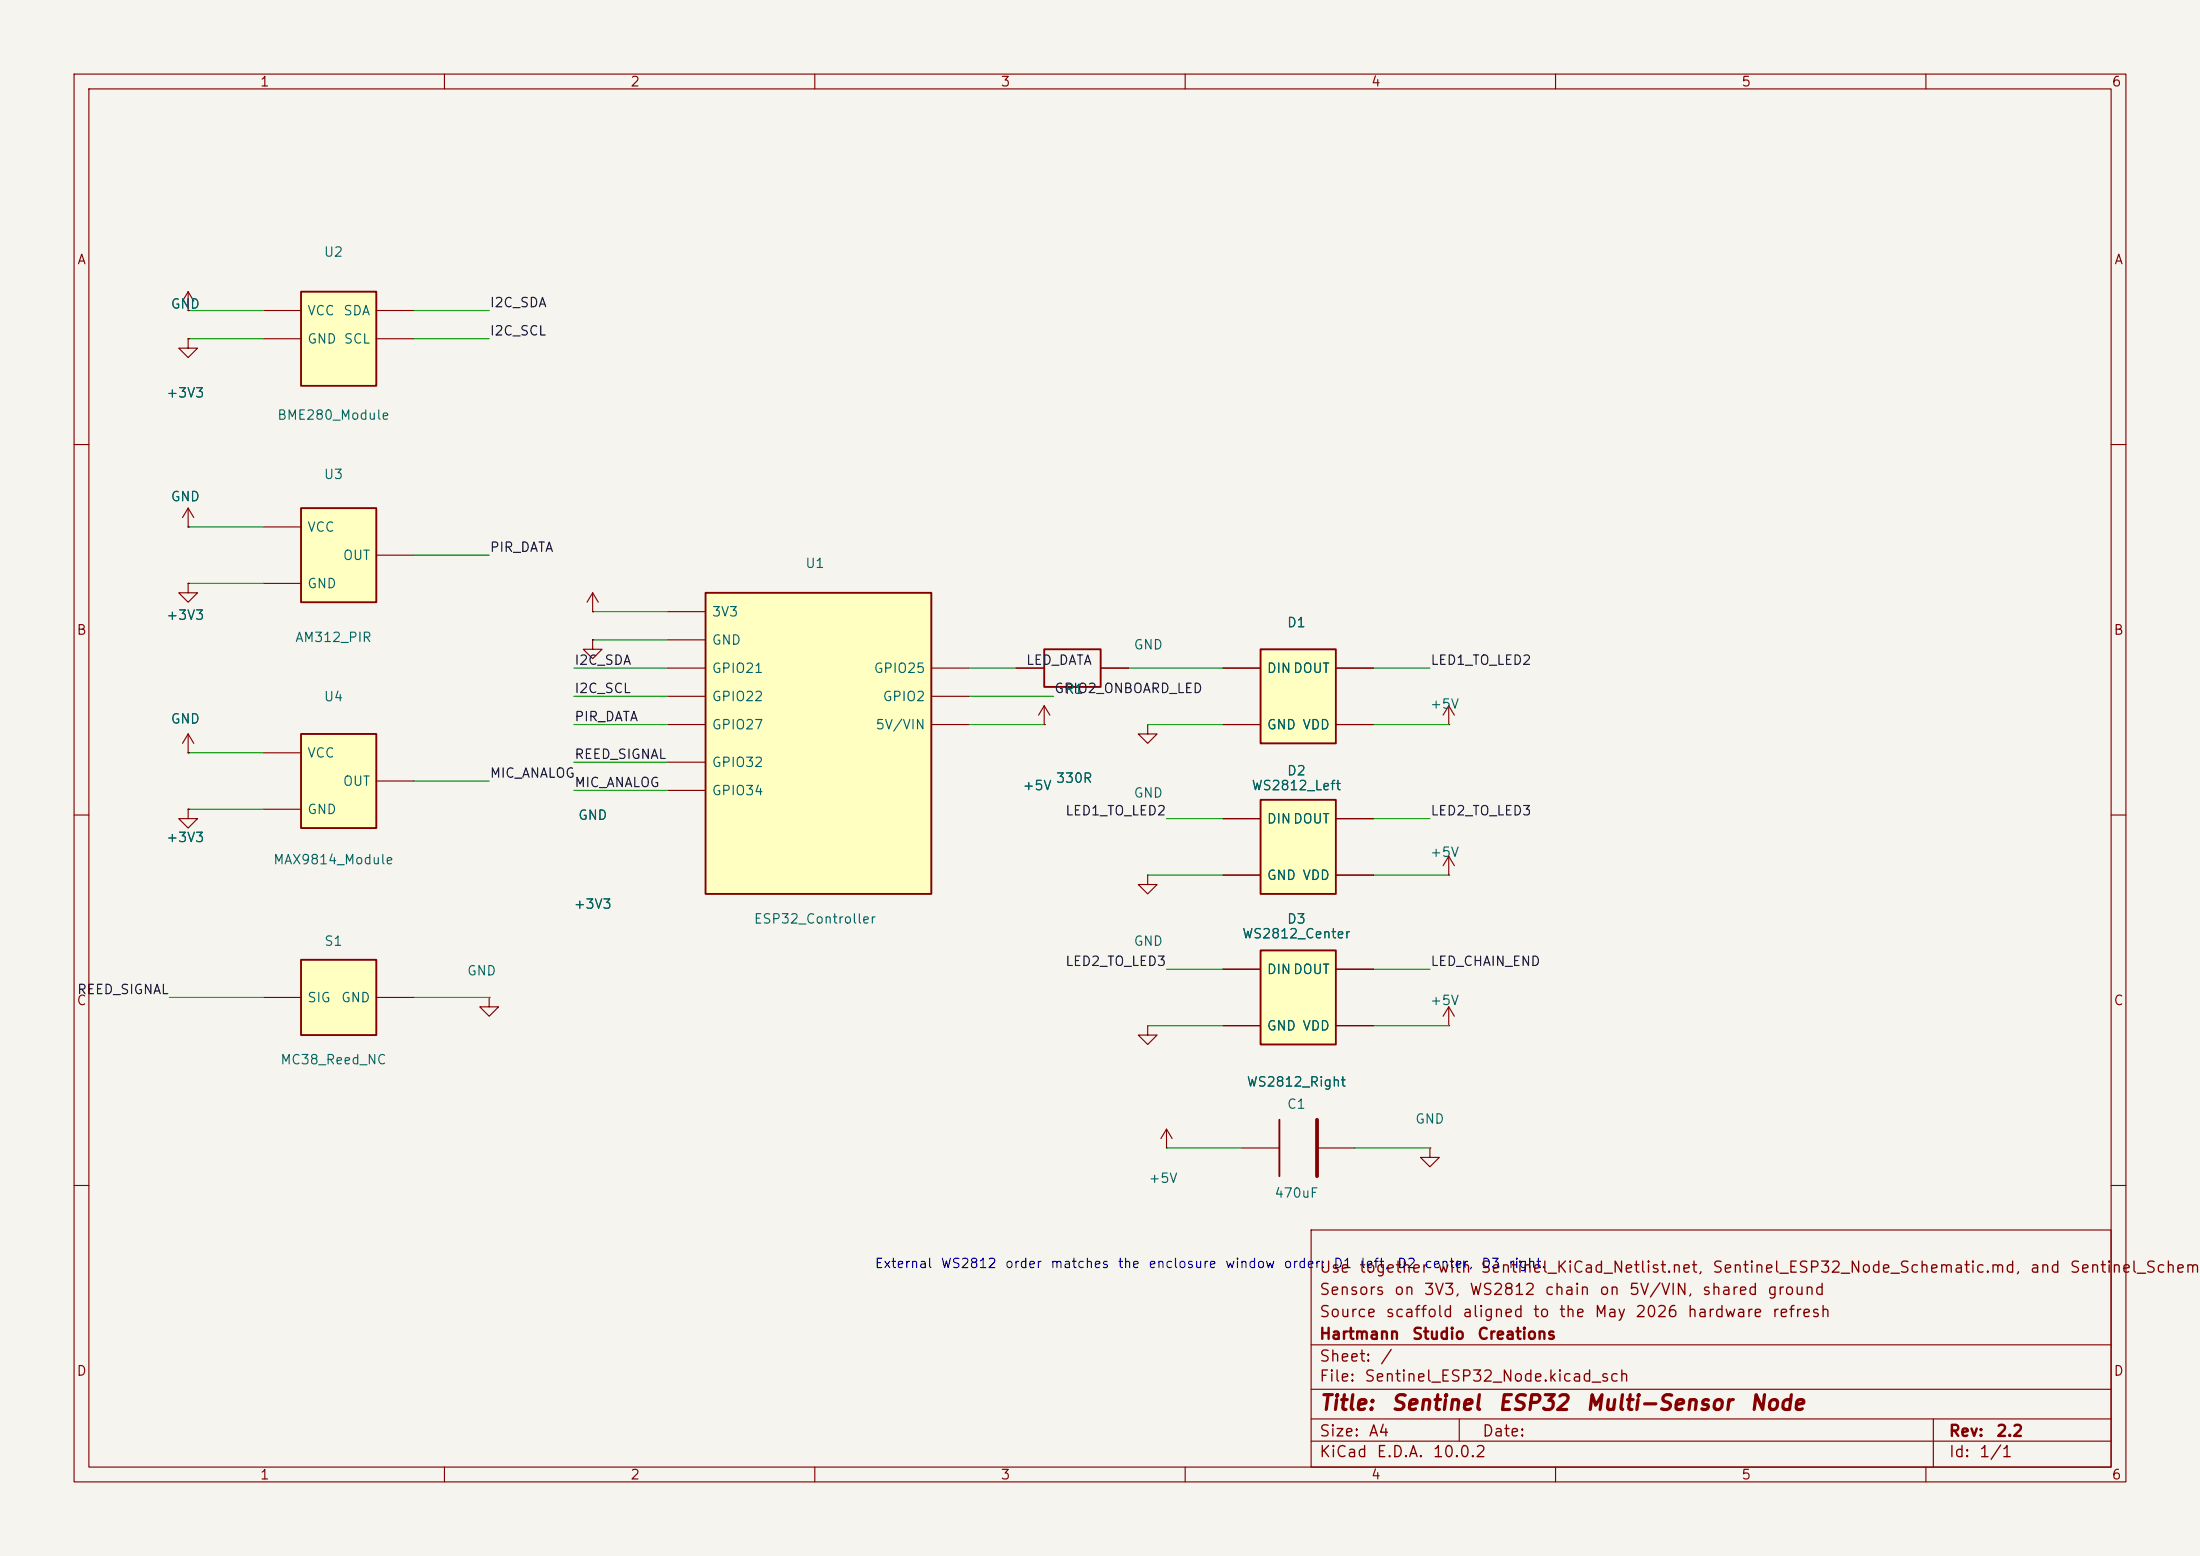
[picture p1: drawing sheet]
<svg xmlns="http://www.w3.org/2000/svg" width="297mm" height="210mm" viewBox="0 0 297 210" stroke-linecap="round" stroke-linejoin="round" font-family="sans-serif">
<path d="M0 0h297v210h-297z" fill="#f5f4ef" stroke="#f5f4ef" stroke-width=".14"/>
<g fill="none" stroke="#840000" stroke-width=".15">
<path d="M10 10h277v190h-277zM12 12h273v186h-273zM60 10v2M110 10v2M160 10v2M210 10v2M260 10v2M25.4 39.4v2.5M25.4 39.4l-.8 1.2M25.4 39.4l.8 1.2M25.4 45.7v1.3h1.3l-1.3 1.3-1.3-1.3h1.3M25.4 45.7h.1"/>
<path d="M25.4 41.9h.1M10 60h2M285 60h2M25.4 99.1l-.8 1.2M25.4 99.1l.8 1.2M25.4 99.1v2.5M80 86.4v1.2h1.3l-1.3 1.3-1.3-1.3h1.3M80 86.4h.1M141 97.8h.1M141 95.3l-.8 1.2M141 95.3l.7 1.2M141 95.3v2.5"/>
<path d="M10 110h2M25.4 101.6h.1M25.4 109.2v1.3h1.3l-1.3 1.3-1.3-1.3h1.3M25.4 109.2h.1M285 110h2M66 134.6v1.3h1.3l-1.3 1.3-1.2-1.3h1.2M66 134.6h.1M157.5 154.9h.1M157.5 152.4l-.8 1.3M157.5 152.4l.7 1.3M157.5 152.4v2.5M10 160h2"/>
<path d="M177 166h108v32h-108zM285 160h2M60 198v2M110 198v2M160 198v2M177 194.5h108M177 191.5h108M177 187.5h108M177 181.5h108M197 191.5v3M210 198v2M260 198v2"/>
<path d="M261 191.5v6.5"/>
</g>
<path d="M40.6 39.4h10.2v12.7h-10.2z" fill="#ffffc2"/>
<path d="M40.6 39.4h10.2v12.7h-10.2z" fill="none" stroke="#840000" stroke-width=".25"/>
<path d="M35.6 41.9h5M35.6 45.7h5M50.8 41.9h5.1M50.8 45.7h5.1" fill="none" stroke="#840000" stroke-width=".15"/>
<path d="M170.2 108h10.1v12.7h-10.1z" fill="#ffffc2"/>
<path d="M170.2 108h10.1v12.7h-10.1z" fill="none" stroke="#840000" stroke-width=".25"/>
<path d="M165.1 110.5h5.1M165.1 118.1h5.1M180.3 110.5h5.1M180.3 118.1h5.1" fill="none" stroke="#840000" stroke-width=".15"/>
<path d="M40.6 68.6h10.2v12.7h-10.2z" fill="#ffffc2"/>
<path d="M40.6 68.6h10.2v12.7h-10.2zM141 87.6h7.6v5.1h-7.6z" fill="none" stroke="#840000" stroke-width=".25"/>
<g fill="none" stroke="#840000" stroke-width=".15">
<path d="M35.6 71.1h5M35.6 78.7h5M50.8 74.9h5.1M80 82.6h.1M80 80l-.8 1.3M80 80l.8 1.3M80 80v2.6M137.2 90.2h3.8M148.6 90.2h3.8M154.9 97.8v1.3h1.3l-1.3 1.2-1.2-1.2h1.2M154.9 97.8h.1M154.9 118.1v1.3h1.3l-1.3 1.3-1.2-1.3h1.2"/>
<path d="M154.9 118.1h.1M154.9 138.4v1.3h1.3l-1.3 1.3-1.2-1.3h1.2M154.9 138.4h.1"/>
</g>
<path d="M95.2 80h30.5v40.7h-30.5z" fill="#ffffc2"/>
<path d="M95.2 80h30.5v40.7h-30.5z" fill="none" stroke="#840000" stroke-width=".25"/>
<path d="M90.2 82.6h5M90.2 86.4h5M90.2 90.2h5M90.2 94h5M90.2 97.8h5M125.7 90.2h5.1M125.7 94h5.1M125.7 97.8h5.1M90.2 102.9h5M90.2 106.7h5" fill="none" stroke="#840000" stroke-width=".15"/>
<path d="M170.2 87.6h10.1v12.7h-10.1z" fill="#ffffc2"/>
<path d="M170.2 87.6h10.1v12.7h-10.1z" fill="none" stroke="#840000" stroke-width=".25"/>
<g fill="none" stroke="#840000" stroke-width=".15">
<path d="M25.4 71.1h.1M25.4 68.6l-.8 1.3M25.4 68.6l.8 1.3M25.4 68.6v2.5M165.1 90.2h5.1M165.1 97.8h5.1M180.3 90.2h5.1M180.3 97.8h5.1M195.6 97.8h.1M195.6 95.3v2.5M195.6 95.3l-.8 1.2M195.6 95.3l.7 1.2"/>
<path d="M195.6 118.1h.1M195.6 115.6v2.5M195.6 115.6l-.8 1.2M195.6 115.6l.7 1.2M195.6 138.4h.1M195.6 135.9l-.8 1.3M195.6 135.9l.7 1.3M195.6 135.9v2.5"/>
</g>
<path d="M170.2 128.3h10.1v12.7h-10.1z" fill="#ffffc2"/>
<path d="M170.2 128.3h10.1v12.7h-10.1z" fill="none" stroke="#840000" stroke-width=".25"/>
<path d="M25.4 78.7v1.3h1.3l-1.3 1.3-1.3-1.3h1.3M25.4 78.7h.1M165.1 130.8h5.1M165.1 138.4h5.1M180.3 130.8h5.1M180.3 138.4h5.1" fill="none" stroke="#840000" stroke-width=".15"/>
<path d="M40.6 129.5h10.2v10.2h-10.2z" fill="#ffffc2"/>
<path d="M40.6 129.5h10.2v10.2h-10.2z" fill="none" stroke="#840000" stroke-width=".25"/>
<path d="M35.6 134.6h5M50.8 134.6h5.1" fill="none" stroke="#840000" stroke-width=".15"/>
<path d="M40.6 99.1h10.2v12.7h-10.2z" fill="#ffffc2"/>
<path d="M40.6 99.1h10.2v12.7h-10.2zM172.7 151.1v7.7" fill="none" stroke="#840000" stroke-width=".25"/>
<g fill="none" stroke="#840000" stroke-width=".15">
<path d="M25.4 41.9h.1M25.4 45.7h.1M25.4 71.1h.1M25.4 78.7h.1M80 82.6h.1M80 86.4h.1M137.2 90.2h3.8M141 97.8h.1M148.6 90.2h3.8M165.1 90.2h5.1M165.1 97.8h5.1M180.3 90.2h5.1"/>
<path d="M180.3 97.8h5.1M25.4 101.6h.1M25.4 109.2h.1M35.6 101.6h5M35.6 109.2h5M50.8 105.4h5.1M165.1 110.5h5.1M165.1 118.1h5.1M180.3 110.5h5.1M180.3 118.1h5.1M165.1 130.8h5.1M165.1 138.4h5.1"/>
<path d="M180.3 130.8h5.1M180.3 138.4h5.1M167.6 154.9h5.1M177.8 154.9h5.1M193 154.9v1.3h1.3l-1.3 1.3-1.2-1.3h1.2M193 154.9h.1"/>
</g>
<path d="M177.8 151.1v7.7" fill="none" stroke="#840000" stroke-width=".51"/>
<g fill="none" stroke="#009600" stroke-width=".15">
<path d="M25.4 45.7h10.2M25.4 41.9h10.2M55.9 45.7h10.1M55.9 41.9h10.1M25.4 78.7h10.2M25.4 71.1h10.2M55.9 74.9h10.1M77.5 90.2h12.7M77.5 94h12.7M77.5 97.8h12.7M80 86.4h10.2M80 82.6h10.2"/>
<path d="M130.8 90.2h6.4M130.8 94h11.4M130.8 97.8h10.2M152.4 90.2h12.7M154.9 97.8h10.2M185.4 90.2h7.6M185.4 97.8h10.2M25.4 101.6h10.2M25.4 109.2h10.2M55.9 105.4h10.1M77.5 102.9h12.7M77.5 106.7h12.7"/>
<path d="M154.9 118.1h10.2M157.5 110.5h7.6M185.4 110.5h7.6M185.4 118.1h10.2M22.9 134.6h12.7M55.9 134.6h10.1M154.9 138.4h10.2M157.5 130.8h7.6M185.4 130.8h7.6M185.4 138.4h10.2M157.5 154.9h10.1M182.9 154.9h10.1"/>
</g>
<g font-size="2" fill="#840000">
<text x="178" y="190.8">Title:</text>
<text x="187.7" y="190.8">Sentinel</text>
<text x="202.1" y="190.8">ESP32</text>
<text x="213.9" y="190.8">Multi-Sensor</text>
<text x="236.1" y="190.8">Node</text>
</g>
<g font-size="1.5" fill="#840000">
<text x="178" y="172.2">Use</text>
<text x="183.4" y="172.2">together</text>
<text x="194" y="172.2">with</text>
<text x="199.8" y="172.2">Sentinel_KiCad_Netlist.net,</text>
<text x="231.1" y="172.2">Sentinel_ESP32_Node_Schematic.md,</text>
<text x="273.9" y="172.2">and</text>
<text x="279.3" y="172.2">Sentinel_Schema</text>
<text x="178" y="178.2">Source</text>
<text x="178" y="175.2">Sensors</text>
<text x="186.9" y="178.2">scaffold</text>
<text x="188.1" y="175.2">on</text>
<text x="192.1" y="175.2">3V3,</text>
<text x="197.3" y="178.2">aligned</text>
<text x="198.3" y="175.2">WS2812</text>
<text x="206.8" y="178.2">to</text>
<text x="208.4" y="175.2">chain</text>
<text x="210.3" y="178.2">the</text>
<text x="215.1" y="178.2">May</text>
<text x="215.8" y="175.2">on</text>
<text x="219.8" y="175.2">5V/VIN,</text>
<text x="220.7" y="178.2">2026</text>
<text x="227.7" y="178.2">hardware</text>
<text x="229.7" y="175.2">shared</text>
<text x="238.5" y="175.2">ground</text>
<text x="239.1" y="178.2">refresh</text>
<text x="178" y="184.2">Sheet:</text>
<text x="178" y="181.2">Hartmann</text>
<text x="186.2" y="184.2">/</text>
<text x="190.5" y="181.2">Studio</text>
<text x="199.3" y="181.2">Creations</text>
<text x="178" y="186.9">File:</text>
<text x="184.1" y="186.9">Sentinel_ESP32_Node.kicad_sch</text>
<text x="178" y="197.1">KiCad</text>
<text x="178" y="194.3">Size:</text>
<text x="184.7" y="194.3">A4</text>
<text x="185.7" y="197.1">E.D.A.</text>
<text x="193.3" y="197.1">10.0.2</text>
<text x="200" y="194.3">Date:</text>
<text x="263" y="194.3">Rev:</text>
<text x="263" y="197.1">Id:</text>
<text x="267.1" y="197.1">1/1</text>
<text x="269.4" y="194.3">2.2</text>
</g>
<g font-size="1.3" fill="#840000">
<text x="35" y="12">1</text>
<text x="85" y="12">2</text>
<text x="135" y="12">3</text>
<text x="185" y="12">4</text>
<text x="235" y="12">5</text>
<text x="285" y="12">6</text>
<text x="10.3" y="36">A</text>
<text x="285.3" y="36">A</text>
<text x="10.3" y="86">B</text>
<text x="285.3" y="86">B</text>
<text x="10.3" y="136">C</text>
<text x="285.3" y="136">C</text>
<text x="10.3" y="186">D</text>
<text x="285.3" y="186">D</text>
<text x="35" y="200">1</text>
<text x="85" y="200">2</text>
<text x="135" y="200">3</text>
<text x="185" y="200">4</text>
<text x="235" y="200">5</text>
<text x="285" y="200">6</text>
</g>
<g font-size="1.3" fill="#006464">
<text x="43.6" y="35">U2</text>
<text x="23" y="42">GND</text>
<text x="41.4" y="42.9">VCC</text>
<text x="41.4" y="46.7">GND SCL</text>
<text x="46.3" y="42.9">SDA</text>
<text x="22.4" y="54">+3V3</text>
<text x="37.3" y="57">BME280_Module</text>
<text x="43.6" y="65">U3</text>
<text x="23" y="68">GND</text>
<text x="41.4" y="72.1">VCC</text>
<text x="46.2" y="75.9">OUT</text>
<text x="108.6" y="77">U1</text>
<text x="22.4" y="84">+3V3</text>
<text x="41.4" y="79.7">GND</text>
<text x="96" y="83.5">3V3</text>
<text x="39.8" y="87">AM312_PIR</text>
<text x="96" y="87.3">GND</text>
<text x="153" y="88">GND</text>
<text x="173.7" y="85">D1</text>
<text x="43.6" y="95">U4</text>
<text x="96" y="91.1">GPIO21</text>
<text x="96" y="95">GPIO22</text>
<text x="117.9" y="91.1">GPIO25</text>
<text x="119.1" y="95">GPIO2</text>
<text x="143.7" y="94">R1</text>
<text x="170.9" y="91.1">DINDOUT</text>
<text x="193" y="96">+5V</text>
<text x="23" y="98">GND</text>
<text x="96" y="98.8">GPIO27</text>
<text x="118.1" y="98.8">5V/VIN</text>
<text x="170.9" y="98.8">GND VDD</text>
<text x="41.4" y="102.6">VCC</text>
<text x="46.2" y="106.4">OUT</text>
<text x="96" y="103.8">GPIO32</text>
<text x="96" y="107.7">GPIO34</text>
<text x="138" y="107">+5V</text>
<text x="142.4" y="106">330R</text>
<text x="153" y="108">GND</text>
<text x="168.9" y="107">WS2812_Left</text>
<text x="173.7" y="105">D2</text>
<text x="22.4" y="114">+3V3</text>
<text x="41.4" y="110.2">GND</text>
<text x="78" y="111">GND</text>
<text x="170.9" y="111.5">DINDOUT</text>
<text x="36.8" y="117">MAX9814_Module</text>
<text x="170.9" y="119.1">GND VDD</text>
<text x="193" y="116">+5V</text>
<text x="77.4" y="123">+3V3</text>
<text x="101.7" y="125">ESP32_Controller</text>
<text x="173.7" y="125">D3</text>
<text x="43.7" y="128">S1</text>
<text x="63" y="132">GND</text>
<text x="153" y="128">GND</text>
<text x="167.6" y="127">WS2812_Center</text>
<text x="170.9" y="131.8">DINDOUT</text>
<text x="41.4" y="135.6">SIG</text>
<text x="46" y="135.6">GND</text>
<text x="193" y="136">+5V</text>
<text x="37.8" y="144">MC38_Reed_NC</text>
<text x="170.9" y="139.4">GND VDD</text>
<text x="168.2" y="147">WS2812_Right</text>
<text x="173.7" y="150">C1</text>
<text x="191" y="152">GND</text>
<text x="155" y="160">+5V</text>
<text x="172" y="162">470uF</text>
</g>
<g font-size="1.3" fill="#0f0f0f">
<text x="66" y="41.8">I2C_SDA</text>
<text x="66" y="45.6">I2C_SCL</text>
<text x="66" y="74.8">PIR_DATA</text>
<text x="77.5" y="93.9">I2C_SCL</text>
<text x="77.5" y="90">I2C_SDA</text>
<text x="138.4" y="90">LED_DATA</text>
<text x="142.2" y="93.9">GPIO2_ONBOARD_LED</text>
<text x="193" y="90">LED1_TO_LED2</text>
<text x="77.5" y="97.7">PIR_DATA</text>
<text x="66" y="105.3">MIC_ANALOG</text>
<text x="77.5" y="102.7">REED_SIGNAL</text>
<text x="77.5" y="106.6">MIC_ANALOG</text>
<text x="143.7" y="110.4">LED1_TO_LED2</text>
<text x="193" y="110.4">LED2_TO_LED3</text>
<text x="143.7" y="130.7">LED2_TO_LED3</text>
<text x="193" y="130.7">LED_CHAIN_END</text>
<text x="10.3" y="134.5">REED_SIGNAL</text>
</g>
<g font-size="1.3" fill="#0000c2">
<text x="118" y="171.5">External</text>
<text x="126.9" y="171.5">WS2812</text>
<text x="135.6" y="171.5">order</text>
<text x="141.7" y="171.5">matches</text>
<text x="150.8" y="171.5">the</text>
<text x="154.9" y="171.5">enclosure</text>
<text x="165.3" y="171.5">window</text>
<text x="173.2" y="171.5">order:</text>
<text x="179.9" y="171.5">D1</text>
<text x="183.6" y="171.5">left,</text>
<text x="188.6" y="171.5">D2</text>
<text x="192.2" y="171.5">center,</text>
<text x="199.9" y="171.5">D3</text>
<text x="203.6" y="171.5">right.</text>
</g>
</svg>
